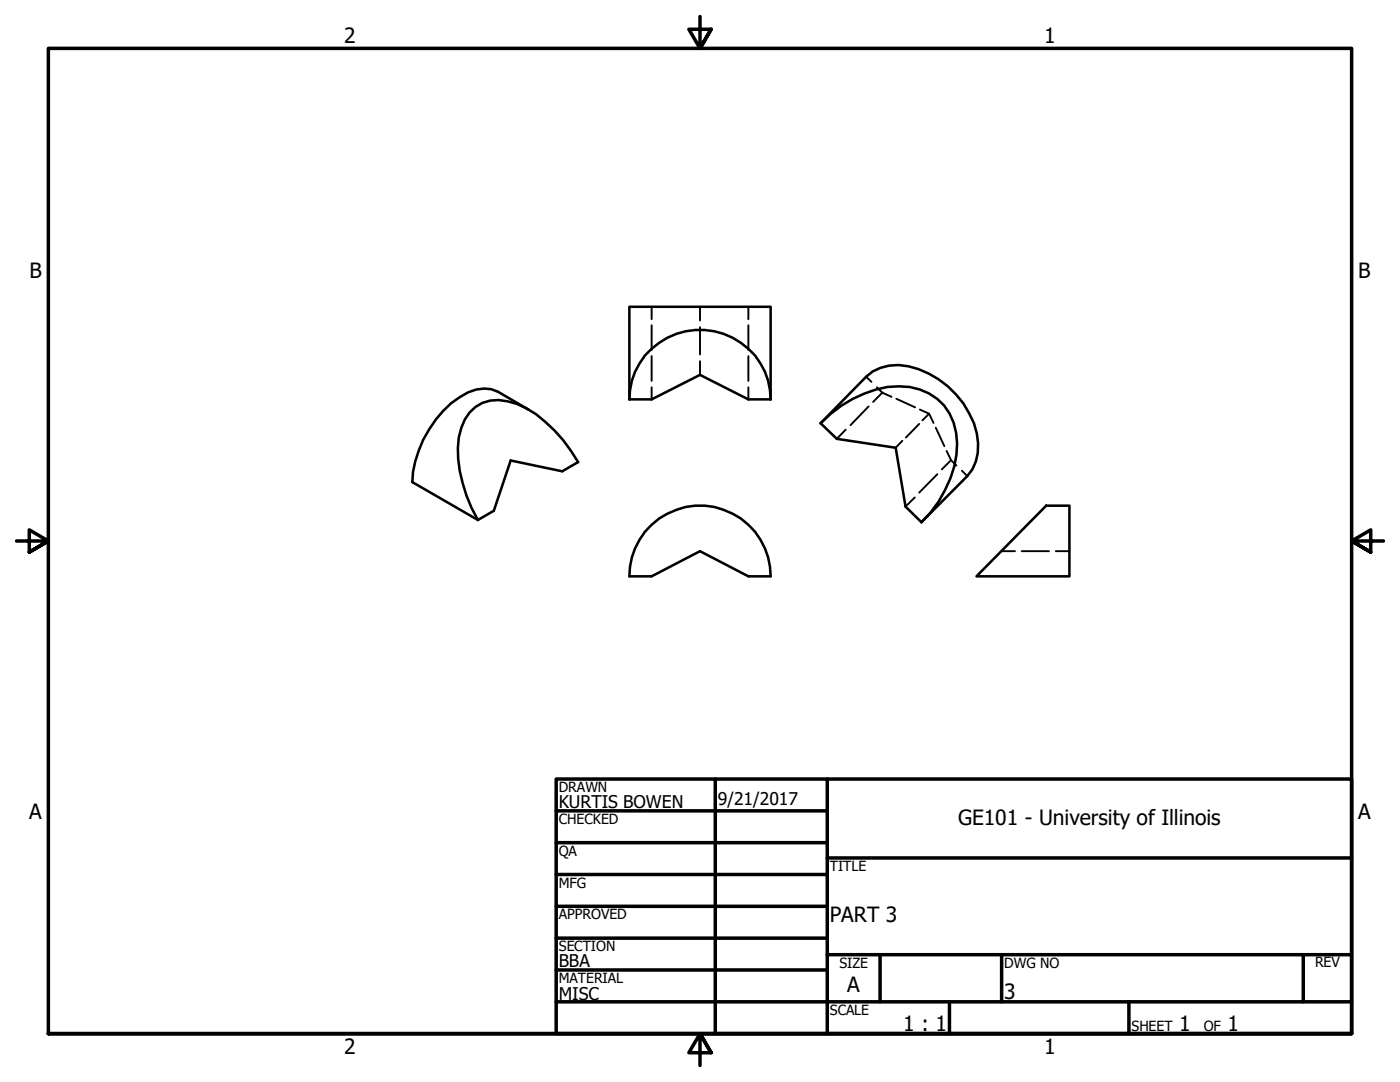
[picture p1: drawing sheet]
<svg xmlns="http://www.w3.org/2000/svg" width="279mm" height="216mm" viewBox="0 0 279 216" stroke-linecap="round" stroke-linejoin="round" font-family="sans-serif">
<!-- layer: Visible (ANSI) -->
<path d="M125.6 79.7a14.1 14.1 0 0 1 8.6-12.8 14.1 14.1 0 0 1 15.2 2.7 13.5 13.5 0 0 1 4.4 10.1M125.6 79.7v-18.5h28.2v18.5M125.6 79.7h4.4l9.7-4.9 9.7 4.9h4.4M93.7 82.3a7.2 7.2 0 0 1 7.6-2.2 16.5 16.5 0 0 1 7.5 4 29.9 29.9 0 0 1 6.6 8.1l-3.2 1.8-10.3-2.1-3.3 10-3.2 1.9a29.3 29.3 0 0 1-4-14.5 11.7 11.7 0 0 1 2.3-7zM105.5 81.7l-6.1-3.5a7.2 7.2 0 0 0-7.6 1 22 22 0 0 0-8.9 12.9l-.5 2.1-.1 2 13.1 7.6M163.8 84.5a24.3 24.3 0 0 1 13.3-7.3 12.3 12.3 0 0 1 11.3 3.7 13.6 13.6 0 0 1 2 12.2 25.2 25.2 0 0 1-6.5 11.1M163.8 84.5l9-9.3a9.8 9.8 0 0 1 10.5-1.5 18.5 18.5 0 0 1 11.6 12.8 9.6 9.6 0 0 1-1.9 8.5l-9.1 9.2M163.8 84.5l3.2 3.1 11.8 1.7 1.9 11.8 3.2 3.1M130 104.7a14.1 14.1 0 0 1 15.3-2.6 14.1 14.1 0 0 1 8.5 12.9h-4.4l-9.7-5-9.7 5h-4.4a14 14 0 0 1 4.4-10.3zM208.8 100.9h4.6v14.1h-18.5z" fill="none" stroke="#000" stroke-width=".51"/>
<!-- layer: Hidden (ANSI) -->
<g fill="none" stroke="#000" stroke-width=".38">
<path d="M130 61.2v2.5M130 64.9v4.9M130 71.1v4.9M130 77.3v2.4M139.7 61.2v2.7M139.7 65.3v5.4M139.7 72.1v2.7M149.4 61.2v2.5M149.4 64.9v4.9M149.4 71.1v4.9M149.4 77.3v2.4M172.8 75.2l1.1 1"/>
<path d="M175 77.3l1.1 1.1M176.1 78.4l1.8 .8M176.1 78.4l-1.9 1.8M178.9 79.6l3.7 1.7M168.8 85.7l-1.8 1.9M173.4 81.1l-3.7 3.7M180.1 87.9l-1.3 1.4M182.6 99.3l-1.9 1.8M183.5 84.6l-2.7 2.7M183.6 81.7l1.8 .8M185.4 82.5l-1.3 1.4M185.4 82.5l.9 1.9"/>
<path d="M186.8 85.3l1.7 3.7M187.1 94.6l-3.6 3.7M188.9 90l.9 1.8M189.8 91.8l-1.8 1.9M189.8 91.8l1.1 1.1M192 93.9l1 1.1M199.8 110h2.8M203.9 110h5.5M210.7 110h2.7"/>
</g>
<!-- layer: Border (ANSI) -->
<g fill="none" stroke="#000" stroke-width=".7">
<path d="M139.7 3.3v6.4l-2.2-3.9h4.4l-2.2 3.9 2.2-3.9M3.3 107.9h6.4l-3.9-2.2v4.5l3.9-2.3-3.9 2.3M276.1 107.9h-6.4l3.9-2.2v4.5l-3.9-2.3 3.9 2.3M111 155.4h158.7v50.8h-158.7zM142.7 155.4v50.8M165.1 155.4v50.8M111 161.8h54.1M111 168.1h54.1M111 174.5h54.1M165.1 171.2h104.6M111 180.8h54.1M111 187.2h54.1"/>
<path d="M111 193.5h54.1M111 199.9h158.7M165.1 190.5h104.6M175.6 190.5v9.4M189.5 199.9v6.3M199.9 190.5v9.4M225.3 199.9v6.3M260.1 190.5v9.4M9.7 206.2v-196.5h260v196.5h-260h260M141.9 210.1l-2.2-3.9 2.2 3.9h-4.4l2.2-3.9v6.4"/>
</g>
<g font-size="4.2">
<text x="68.7" y="8.6">2</text>
<text x="208.4" y="8.6">1</text>
<text x="5.9" y="55.5">B</text>
<text x="271.1" y="55.5">B</text>
<text x="5.8" y="163.4">A</text>
<text x="191.2" y="164.5">GE101 - University of Illinois</text>
<text x="271" y="163.4">A</text>
<text x="165.6" y="183.9">PART 3</text>
<text x="169.1" y="198">A</text>
<text x="200.4" y="199.3">3</text>
<text x="180.3" y="205.7">1 : 1</text>
<text x="235.3" y="205.7">1</text>
<text x="245" y="205.7">1</text>
<text x="68.7" y="210.3">2</text>
<text x="208.4" y="210.3">1</text>
</g>
<g font-size="3.5">
<text x="111.5" y="161.2">KURTIS BOWEN</text>
<text x="143.3" y="160.7">9/21/2017</text>
<text x="111.5" y="193">BBA</text>
<text x="111.5" y="199.5">MISC</text>
</g>
<g font-size="2.8">
<text x="111.5" y="158">DRAWN</text>
<text x="111.5" y="164.4">CHECKED</text>
<text x="111.5" y="170.8">QA</text>
<text x="165.6" y="173.7">TITLE</text>
<text x="111.5" y="177.1">MFG</text>
<text x="111.5" y="183.5">APPROVED</text>
<text x="111.5" y="189.7">SECTION</text>
<text x="111.5" y="196.2">MATERIAL</text>
<text x="167.5" y="193.1">SIZE</text>
<text x="200.4" y="193.1">DWG NO</text>
<text x="262.4" y="193">REV</text>
<text x="165.6" y="202.5">SCALE</text>
<text x="225.8" y="205.7">SHEET</text>
<text x="240.2" y="205.7">OF</text>
</g>
</svg>
